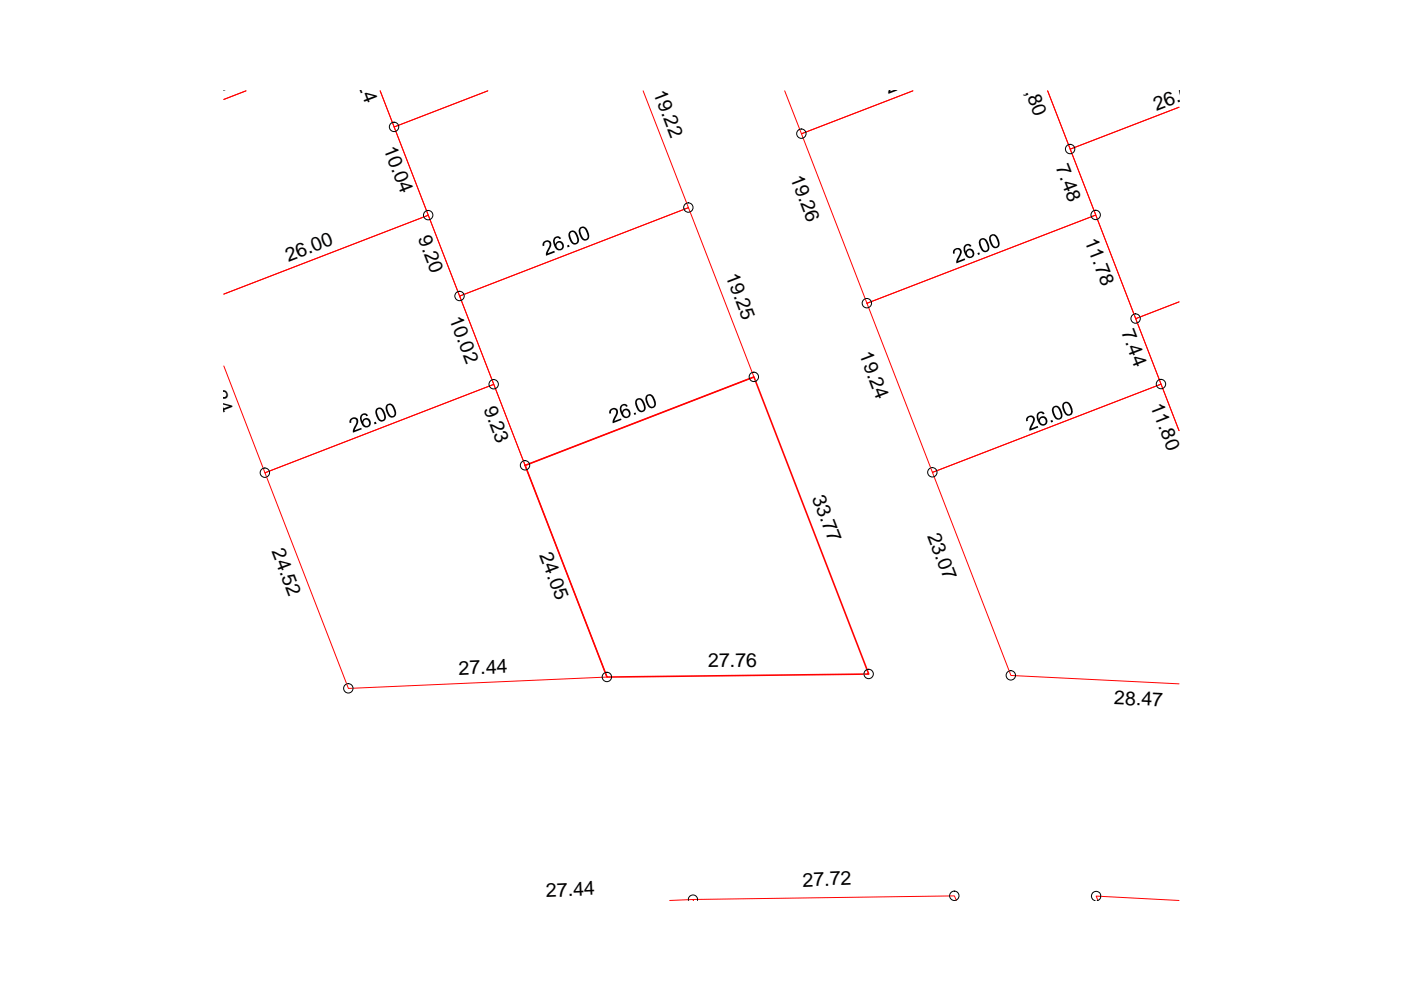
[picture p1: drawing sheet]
<svg xmlns="http://www.w3.org/2000/svg" width="297mm" height="210mm" viewBox="0 0 297 210" stroke-linecap="round" stroke-linejoin="round" font-family="sans-serif">
<path d="M52.2 19.3l-4.7 1.8M136.4 19.3l9.6 24.7-48.5 18.8-13.9-35.9 19.8-7.6-19.8 7.6-3-7.6 10.2 26.3-43.3 16.8 43.3-16.8 13.9 35.9-48.5 18.7-8.7-22.6M166.4 19.3l3.5 9.1 23.6-9.1-23.6 9.1 13.9 35.9 48.5-18.7-10.2-26.3 4.8 12.3 23.1-8.9-23.1 8.9 13.9 36 9.2-3.6-9.2 3.6 9.2 23.7-3.8-9.9-48.5 18.8 16.6 43 35.7 1.8M97.5 62.8l48.5-18.8 13.9 35.9-48.6 18.8zM183.8 64.3l48.5-18.7 13.9 35.8-48.5 18.8zM56.2 100.2l48.5-18.7 24 62.1-54.8 2.4zM142 190.9l4.9-.2 .1 .2-.1-.2 55.5-.8 .4 1M232.8 190.9l-.4-.9 17.6 .9" fill="none" stroke="#f00" stroke-width=".21"/>
<path d="M111.3 98.7l48.6-18.8 24.3 63-55.5 .7z" fill="none" stroke="#f00" stroke-width=".34"/>
<g fill="none" stroke="#000" stroke-width=".21">
<path d="M146 190.9a.98 .98 0 0 1 .9-1.2 .98 .98 0 0 1 1 1.2M232.2 190.9a1 1 0 0 1-.6-1.4 1 1 0 0 1 1.5-.3 1 1 0 0 1 0 1.5l-.5 .2"/>
<circle cx="83.5" cy="26.9" r=".99"/>
<circle cx="169.9" cy="28.3" r=".99"/>
<circle cx="226.9" cy="31.6" r=".99"/>
<circle cx="90.8" cy="45.6" r=".99"/>
<circle cx="145.9" cy="44" r=".99"/>
<circle cx="232.3" cy="45.6" r=".99"/>
<circle cx="97.4" cy="62.8" r=".99"/>
<circle cx="159.8" cy="79.9" r=".99"/>
<circle cx="183.8" cy="64.3" r=".99"/>
<circle cx="240.8" cy="67.5" r=".99"/>
<circle cx="104.7" cy="81.5" r=".99"/>
<circle cx="111.3" cy="98.7" r=".99"/>
<circle cx="246.1" cy="81.4" r=".99"/>
<circle cx="56.2" cy="100.2" r=".99"/>
<circle cx="197.7" cy="100.1" r=".99"/>
<circle cx="73.9" cy="145.9" r=".99"/>
<circle cx="128.7" cy="143.5" r=".99"/>
<circle cx="184.2" cy="142.9" r=".99"/>
<circle cx="214.3" cy="143.2" r=".99"/>
<circle cx="202.3" cy="189.9" r=".99"/>
</g>
<g fill="#000">
<path d="M115.2 51.4l.5-.4 .4-.1 .5 .2 .2 .3 .1 .7-.8 1.6 1.4-.5 .1 .3-1.8 .7v-.6l.6-1.3 .1-.7-.3-.3h-.4l-.4 .3v.5l-.3 .1-.1-.5zM120.2 52.1l.4-.2 .2 .4-.4 .2zM202.3 52.9l.5-.3h.5l.6 .5v.6l-.7 1.6 1.3-.5 .1 .3-1.8 .7v-.6l.6-1.2 .1-.7-.3-.4h-.4l-.4 .3v.5l-.3 .1v-.6zM207.2 53.7l.4-.2 .2 .4-.4 .2zM74.3 88.8l.5-.3h.5l.6 .4v.7l-.7 1.6 1.4-.5 .1 .3-1.9 .7v-.6l.8-1.5v-.5l-.4-.3h-.3l-.4 .4v.4l-.4 .1v-.5zM79.3 89.6l.4-.2 .1 .4-.4 .2zM129.4 86.8l.5-.3h.5l.3 .1 .3 .5-.1 .7-.6 1.4 1.4-.5 .1 .3-1.9 .7v-.5l.7-1.6v-.5l-.3-.3h-.3l-.5 .4 .1 .4-.4 .1v-.5zM134.4 87.6l.3-.1 .2 .3-.4 .2zM217.7 88.5l.7-.4 .7 .2 .2 .2 .1 .6-.7 1.7 1.3-.5 .1 .3-1.8 .8v-.8l.6-1.2 .1-.6-.3-.4-.5 .1-.3 .2v.5l-.3 .1zM222.7 89.2l.4-.2 .2 .5-.4 .1z"/>
<path d="M117.4 50.5l.8-.4 .7 .3 .1 .1-.4 .2-.3-.3-.4 .1-.2 .2-.1 .5 .2 .6 .1-.4 .5-.3h.6l.3 .3 .2 .5v.5l-.3 .5-.9 .2-.6-.6-.4-1.1zM118.2 51.6l-.2 .3 .1 .6 .4 .3 .5-.1 .2-.4-.2-.6-.3-.3z"/>
<path d="M120.7 49.2l.8-.3 .4 .1 .4 .4 .5 1.3-.1 .6-.2 .3-.8 .3-.6-.5-.6-1.3zM121.1 49.2l-.2 .6 .3 1 .4 .7h.5l.3-.5-.3-1.2-.5-.6z"/>
<path d="M122.9 48.4l.8-.4 .7 .5 .5 1.3v.7l-.4 .4-.7 .1-.6-.5-.5-1.4zM123.2 48.5l-.1 .7 .4 1.1 .4 .4 .5-.1 .2-.6-.4-1.2-.4-.4z"/>
<path d="M204.5 52.1l.7-.4 .7 .3 .1 .2-.3 .1-.4-.3-.4 .1-.3 .4v.5l.2 .4 .5-.7 .8 .1 .5 .9-.1 .4-.2 .4-.8 .2-.7-.4-.5-1.2v-.7zM205.1 53.2l-.1 .3 .1 .6 .4 .3 .5-.1 .2-.3-.1-.7-.4-.3z"/>
<path d="M207.7 50.8l.3-.3h.5l.8 .5 .5 1.2-.1 .7-.3 .4-.7 .2-.6-.5-.6-1.4zM207.9 51v.6l.5 1.2 .3 .3h.5l.2-.6-.4-1.2-.5-.5z"/>
<path d="M210 49.9l.4-.2h.4l.4 .1 .4 .6 .4 1.2-.4 .9-.8 .1-.7-.6-.4-1.1v-.6zM210.3 50l-.2 .3v.4l.2 .8 .4 .7 .6 .1 .3-.4v-.4l-.4-1-.5-.5z"/>
<path d="M76.5 88l.6-.4 .5 .1 .3 .2 .1 .2-.3 .2-.3-.3h-.4l-.3 .3v.5l.1 .5 .1-.3 .5-.4 .8 .2 .4 .7v.6l-.3 .3-.8 .2-.7-.5-.5-1.2zM77.2 89.2l-.2 .5 .3 .4 .4 .2 .4-.1 .2-.3-.2-.7-.3-.2z"/>
<path d="M79.7 86.8l.4-.4h.5l.7 .5 .5 1.4v.5l-.3 .4-.5 .2h-.4l-.5-.5-.5-1.3zM80.1 86.9l-.2 .5 .4 1.2 .4 .4h.5l.2-.3v-.5l-.4-1.1-.5-.4z"/>
<path d="M82 85.9l.4-.3h.4l.7 .5 .5 1.2-.1 .7-.2 .4-.7 .2-.7-.5-.6-1.4zM82.3 85.9l-.2 .3 .2 1 .4 .9 .4 .1a.68 .68 0 0 0 .6-.4 .68 .68 0 0 0-.2-.8l-.6-1.1z"/>
<path d="M131.7 85.9l.8-.3 .6 .5-.3 .2-.4-.3a.83 .83 0 0 0-.5 1.3l.3-.5 .5-.2 .4 .1 .4 .3 .2 .5-.1 .7-.6 .4h-.6l-.5-.4-.5-1.3v-.6zM132.2 87.2l-.1 .6 .2 .3 .5 .2 .3-.1 .2-.3-.2-.7-.2-.2z"/>
<path d="M134.8 84.8l.4-.3 .5-.1 .7 .5 .5 1.4v.5l-.3 .4-.5 .2h-.4l-.5-.5-.5-1.3zM135.2 84.8l-.2 .6 .4 1.2 .4 .4h.5l.2-.3v-.5l-.3-.8-.5-.6z"/>
<path d="M137 83.9l.6-.3h.3l.7 .5 .5 1.2-.1 .7-.3 .4-.7 .2-.6-.5-.6-1.4zM137.4 83.9l-.2 .3v.6l.3 .8 .5 .6h.5l.2-.6-.3-1-.4-.7z"/>
<path d="M220 87.5l.4-.2 .6-.1 .4 .4-.3 .2-.4-.3-.4 .2-.2 .3v.5l.2 .4 .1-.3 .5-.3h.5l.4 .2 .3 .9-.4 .7-.7 .2-.7-.5-.5-1.2v-.7zM220.8 88.6l-.3 .5 .1 .4 .4 .4h.4l.3-.4-.1-.6-.3-.3z"/>
<path d="M223.3 86.3l.4-.3h.5l.6 .6 .5 1.2v.5l-.4 .6-.7 .1-.7-.5-.5-1.4zM223.6 86.4l-.2 .3 .2 1 .4 .8 .5 .2 .4-.4-.1-.8-.6-1.1z"/>
<path d="M225.4 85.4l.5-.2h.4l.6 .5 .6 1.5-.1 .3-.3 .5-.6 .2-.7-.4-.6-1.4v-.5zM225.7 85.6l-.1 .6 .3 1 .3 .5 .5 .1 .4-.3-.3-1.2-.4-.7-.3-.1z"/>
</g>
<g font-size="4.1">
<text x="74.5" y="14.6" transform="rotate(69 74.5 14.6)">9.24</text>
<text x="215.7" y="15.1" transform="rotate(69 215.7 15.1)">11,80</text>
<text x="47.3" y="19.2" transform="rotate(-21 47.3 19.2)">26.00</text>
<text x="138.5" y="19.7" transform="rotate(69 138.5 19.7)">19.22</text>
<text x="188.3" y="19.9" transform="rotate(-21 188.3 19.9)">26.00</text>
<text x="245.2" y="23.5" transform="rotate(-21 245.2 23.5)">26.00</text>
<text x="81.3" y="31.5" transform="rotate(69 81.3 31.5)">10.04</text>
<text x="223.8" y="35.5" transform="rotate(69 223.8 35.5)">7.48</text>
<text x="167.6" y="37.7" transform="rotate(69 167.6 37.7)">19.26</text>
<text x="88.6" y="50.5" transform="rotate(69 88.6 50.5)">9.20</text>
<text x="230" y="51.1" transform="rotate(69 230 51.1)">11.78</text>
<text x="61.2" y="55.5" transform="rotate(-21 61.2 55.5)">26.00</text>
<text x="153.8" y="58.5" transform="rotate(69 153.8 58.5)">19.25</text>
<text x="95.2" y="67.6" transform="rotate(69 95.2 67.6)">10.02</text>
<text x="237.7" y="70.4" transform="rotate(69 237.7 70.4)">7.44</text>
<text x="182.2" y="75.1" transform="rotate(69 182.2 75.1)">19.24</text>
<text x="43.1" y="78" transform="rotate(69 43.1 78)">19.24</text>
<text x="102.5" y="86.7" transform="rotate(69 102.5 86.7)">9.23</text>
<text x="243.9" y="86.1" transform="rotate(69 243.9 86.1)">11.80</text>
<text x="172.1" y="105.5" transform="rotate(69 172.1 105.5)">33.77</text>
<text x="196.6" y="113.6" transform="rotate(69 196.6 113.6)">23.07</text>
<text x="57.6" y="116.9" transform="rotate(69 57.6 116.9)">24.52</text>
<text x="114.3" y="117.7" transform="rotate(69 114.3 117.7)">24.05</text>
<text x="97.3" y="143.1" transform="rotate(-2 97.3 143.1)">27.44</text>
<text x="150.2" y="141.5" transform="rotate(-1 150.2 141.5)">27.76</text>
<text x="236.2" y="149.3" transform="rotate(3 236.2 149.3)">28.47</text>
<text x="115.8" y="190.2" transform="rotate(-3 115.8 190.2)">27.44</text>
<text x="170.2" y="188" transform="rotate(-2 170.2 188)">27.72</text>
</g>
</svg>
